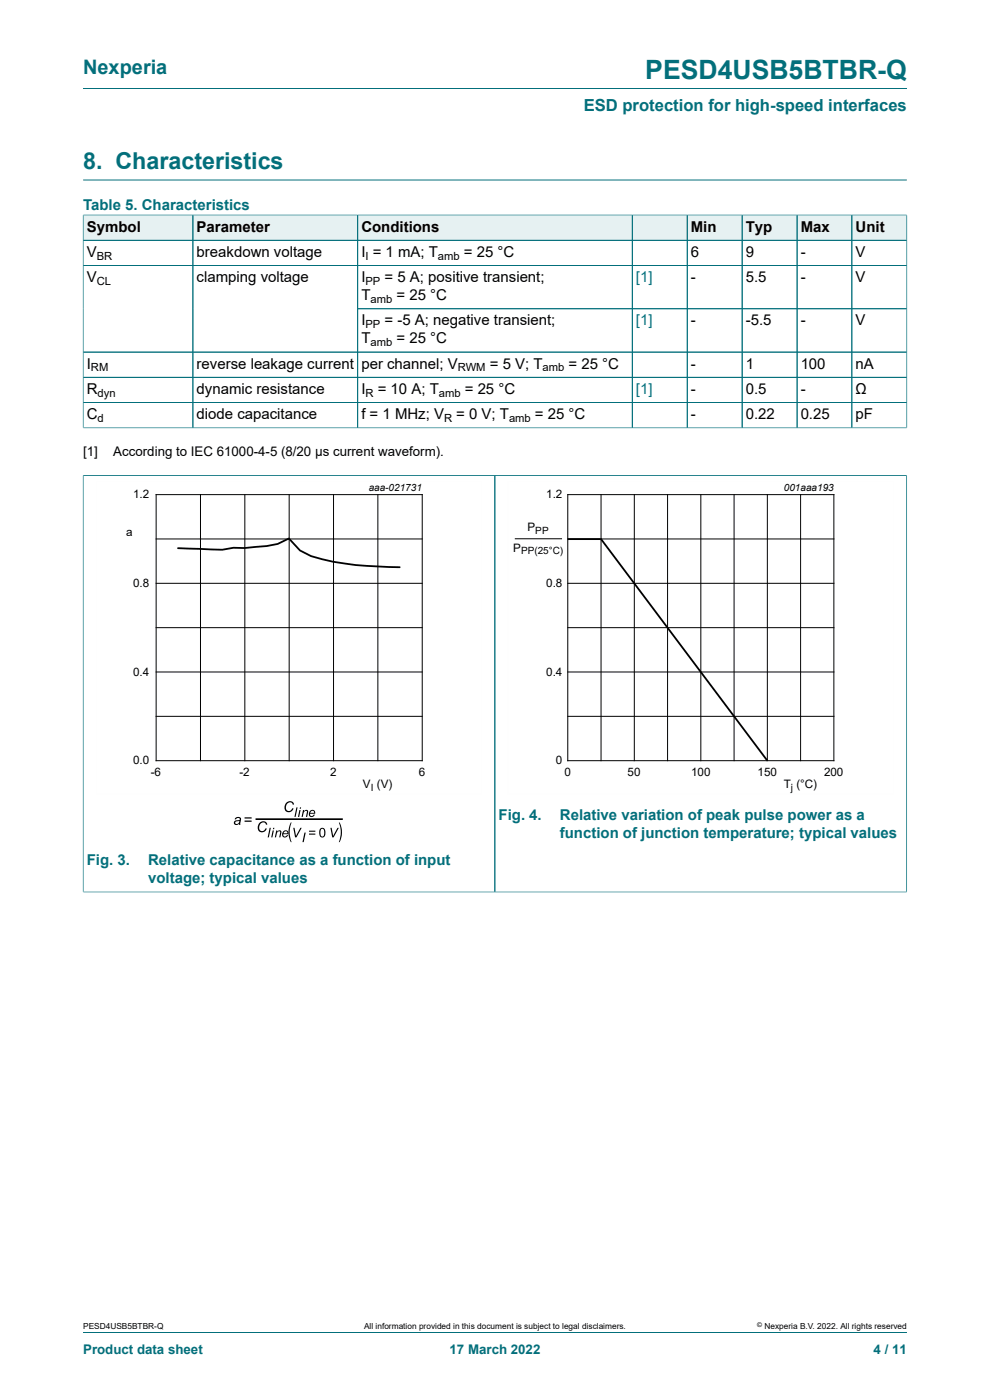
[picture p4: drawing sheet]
<svg xmlns="http://www.w3.org/2000/svg" width="210mm" height="297mm" viewBox="0 0 210 297" stroke-linecap="round" stroke-linejoin="round" font-family="sans-serif">
<path d="M17.6 18.8h174.8M17.6 38.2h174.8" fill="none" stroke="#036f7b" stroke-width=".21"/>
<path d="M17.7 45.7h23.2v5.2h-23.2z" fill="#e6f1f2"/>
<path d="M17.6 45.5v5.5h23.3v-5.4h-23.3" fill="none" stroke="#036f7b" stroke-width=".21"/>
<path d="M41 45.7h34.8v5.2h-34.8z" fill="#e6f1f2"/>
<path d="M40.9 45.6h35v5.4h-35z" fill="none" stroke="#036f7b" stroke-width=".21"/>
<path d="M75.9 45.7h58.1v5.2h-58.1z" fill="#e6f1f2"/>
<path d="M75.9 45.6h58.2v5.4h-58.2z" fill="none" stroke="#036f7b" stroke-width=".21"/>
<path d="M134.2 45.7h11.5v5.2h-11.5z" fill="#e6f1f2"/>
<path d="M134.1 45.6h11.7v5.4h-11.7z" fill="none" stroke="#036f7b" stroke-width=".21"/>
<path d="M145.8 45.7h11.5v5.2h-11.5z" fill="#e6f1f2"/>
<path d="M145.8 45.6h11.6v5.4h-11.6z" fill="none" stroke="#036f7b" stroke-width=".21"/>
<path d="M157.5 45.7h11.5v5.2h-11.5z" fill="#e6f1f2"/>
<path d="M157.4 45.6h11.7v5.4h-11.7z" fill="none" stroke="#036f7b" stroke-width=".21"/>
<path d="M169.1 45.7h11.5v5.2h-11.5z" fill="#e6f1f2"/>
<path d="M169.1 45.6h11.6v5.4h-11.6z" fill="none" stroke="#036f7b" stroke-width=".21"/>
<path d="M180.8 45.7h11.5v5.2h-11.5z" fill="#e6f1f2"/>
<g fill="none" stroke="#036f7b" stroke-width=".21">
<path d="M17.6 56.3h174.8M17.6 51h174.8M17.6 45.7v45.1M17.7 45.6h174.7M40.9 45.7v45.1M75.9 45.7v45.1M134.1 45.7v45.1M145.8 45.7v45.1M157.4 45.7v45.1M169.1 45.7v45.1M180.7 45.6v45.2M192.4 45.5v45.3"/>
<path d="M17.6 74.7h174.8M75.9 65.5h116.5M17.6 90.8h174.8M17.6 80h174.8M17.6 85.4h174.8M17.6 100.9h174.8M17.6 100.8v88.5M105 100.9v88.3M192.3 100.8v88.5M17.6 189.2h174.8M17.6 282.6h174.8"/>
</g>
<g fill="none" stroke="#000" stroke-width=".21">
<path d="M33.1 104.9h56.5v56.5h-56.5zM33.1 114.3h56.5M42.5 104.9v56.5M51.9 104.9v56.5M61.3 104.9v56.5M70.7 104.9v56.5M80.2 104.9v56.5M109.2 114.3h10M120.4 104.9h56.5v56.5h-56.5zM120.4 114.3h56.5M127.5 104.9v56.5M134.6 104.9v56.5"/>
<path d="M141.6 104.9v56.5M148.7 104.9v56.5M155.7 104.9v56.5M162.8 104.9v56.5M169.8 104.9v56.5M33.1 123.7h56.5M33.1 133.2h56.5M120.4 123.7h56.5M120.4 133.2h56.5M33.1 142.6h56.5M33.1 152h56.5M120.4 142.6h56.5"/>
<path d="M120.4 152h56.5"/>
</g>
<path d="M102.3 102.1h-81.9v66.3h81.9M107.7 102.1h81.9v66.3h-81.9z" fill="none" stroke="#fefefe" stroke-width=".21"/>
<path d="M37.8 116.3l9.4 .3 2.3-.4a49.5 49.5 0 0 0 9.4-.8l2.4-1.2 2.3 2.6 2.4 1.2a60.3 60.3 0 0 0 16.4 2.3h2.4M120.4 114.4h7.1l35.3 47" fill="none" stroke="#000" stroke-width=".38"/>
<g fill="#000">
<path d="M55 174.6a.93 .93 0 0 1 1-.4 .93 .93 0 0 1 .7 .7l-.3 .1a.69 .69 0 0 0-.7-.5 .69 .69 0 0 0-.6 .6 .73 .73 0 0 0-.1 .9 .73 .73 0 0 0 1 .2l.3-.5 .3 .1a1.01 1.01 0 0 1-1.4 .7 1.01 1.01 0 0 1-.4-1.5zM57.2 175.6h.2l-.4 2h-.2zM58.6 176.2h.2v.2a.47 .47 0 0 1 .6-.3 .47 .47 0 0 1 .3 .7l-.2 .8h-.3l.2-1.2a.49 .49 0 0 0-.5 .1 .49 .49 0 0 0-.2 .5l-.2 .6h-.2zM61.7 174.5h.2l-.4 1a5.5 5.5 0 0 0 .4 3.2h-.2l-.4-1a4.6 4.6 0 0 1 .4-3.2zM60.7 170.3a.93 .93 0 0 1 1-.3 .93 .93 0 0 1 .7 .7h-.3a.69 .69 0 0 0-.7-.5 .69 .69 0 0 0-.7 .6 .73 .73 0 0 0 0 1 .73 .73 0 0 0 1 .1l.3-.4h.3a1.01 1.01 0 0 1-1.4 .8 1.01 1.01 0 0 1-.5-1.5zM62.9 171.3h.2l-.4 2h-.2zM62.2 175.6h.3l.3 1.8 .9-1.8h.3l-1.1 2h-.3zM64.3 171.8h.2v.3a.47 .47 0 0 1 .6-.3 .47 .47 0 0 1 .2 .6l-.2 .9h-.2l.2-1.2a.49 .49 0 0 0-.5 0 .49 .49 0 0 0-.2 .5l-.2 .7h-.2zM64.6 176.6h.2l-.4 2.1h-.2zM70.1 175.6h.2l.4 1.8 .9-1.8h.3l-1.1 2h-.3zM71.9 174.5h.1a4.7 4.7 0 0 1 0 4.2h-.1a5.5 5.5 0 0 0 0-4.2z"/>
<path d="M49.9 173.5a.66 .66 0 0 1 .8-.2 .66 .66 0 0 1 .4 .7l-.1 1h-.3v-.2a.55 .55 0 0 1-.9 .2 .55 .55 0 0 1 .2-.9l.8-.1a.39 .39 0 0 0-.3-.5 .39 .39 0 0 0-.4 .3h-.3zM49.9 174.4a.38 .38 0 0 0 .3 .5 .38 .38 0 0 0 .5-.4l.1-.3z"/>
<path d="M51.9 173.4h1.5v.3h-1.5zM51.9 174.1h1.5v.2h-1.5z"/>
<path d="M58 175.6h.2l-.1 .3h-.2zM57.8 176.2h.3l-.3 1.4h-.3z"/>
<path d="M60.1 176.3a.62 .62 0 0 1 .8-.1 .62 .62 0 0 1 .3 .8h-1.1a.39 .39 0 0 0 .3 .5 .39 .39 0 0 0 .5-.4l.2 .1a.68 .68 0 0 1-1 .4 .68 .68 0 0 1-.1-1.1zM60.3 176.5l-.2 .3h.9a.37 .37 0 0 0-.2-.4 .37 .37 0 0 0-.5 .1z"/>
<path d="M63.6 171.3h.3l-.1 .3h-.2zM63.5 171.8h.3l-.3 1.5h-.3z"/>
<path d="M65.8 172a.62 .62 0 0 1 .8-.1 .62 .62 0 0 1 .2 .7h-1a.39 .39 0 0 0 .3 .5 .39 .39 0 0 0 .4-.3h.3a.68 .68 0 0 1-1.1 .4 .68 .68 0 0 1 0-1.1zM66 172.1l-.2 .3h.8a.37 .37 0 0 0-.2-.4 .37 .37 0 0 0-.4 .1z"/>
<path d="M65.6 176.2h1.3v.3h-1.3zM65.6 176.8h1.3v.3h-1.3z"/>
<path d="M68 175.7a.8 .8 0 0 1 .9 .2 .8 .8 0 0 1 .1 1 .7 .7 0 0 1-.8 .8 .7 .7 0 0 1-.5-1.1l.1-.5zM68.1 176a1.13 1.13 0 0 0 .3 1.5 1.05 1.05 0 0 0 0-1.7z"/>
</g>
<path d="M54.4 173.8h18.1" fill="none" stroke="#000" stroke-width=".35"/>
<text font-size="5.6" fill="#036f7b" x="136.9" y="16.8">PESD4USB5BTBR-Q</text>
<text font-size="4.9" fill="#036f7b" x="17.6" y="35.9">8. Characteristics</text>
<text font-size="4.2" fill="#036f7b" x="17.6" y="15.6">Nexperia</text>
<text font-size="3.5" fill="#036f7b" x="123.8" y="23.7">ESD protection for high-speed interfaces</text>
<g font-size="3.2" fill="#036f7b">
<text x="17.6" y="44.5">Table 5. Characteristics</text>
<text x="105.8" y="174">Fig. 4.</text>
<text x="118.8" y="174">Relative variation of peak pulse power as a</text>
<text x="118.8" y="177.8">function of junction temperature; typical values</text>
<text x="18.4" y="183.6">Fig. 3.</text>
<text x="31.4" y="183.6">Relative capacitance as a function of input</text>
<text x="31.4" y="187.4">voltage; typical values</text>
</g>
<g font-size="3.2">
<text x="18.4" y="49.1">Symbol</text>
<text x="41.7" y="49.1">Parameter</text>
<text x="76.7" y="49.1">Conditions</text>
<text x="146.5" y="49.1">Min</text>
<text x="158.2" y="49.1">Typ</text>
<text x="169.8" y="49.1">Max</text>
<text x="181.5" y="49.1">Unit</text>
<text x="18.4" y="54.5">V</text>
<text x="18.4" y="59.8">V</text>
<text x="41.7" y="54.5">breakdown voltage</text>
<text x="41.7" y="59.8">clamping voltage</text>
<text x="76.7" y="54.5">I = 1 mA; T</text>
<text x="76.7" y="59.8">I</text>
<text x="81.6" y="59.8">= 5 A; positive transient;</text>
<text x="98.4" y="54.5">= 25 °C</text>
<text x="146.5" y="54.5">6</text>
<text x="146.5" y="59.8">-</text>
<text x="158.2" y="54.5">9</text>
<text x="158.2" y="59.8">5.5</text>
<text x="169.8" y="54.5">-</text>
<text x="169.8" y="59.8">-</text>
<text x="181.5" y="54.5">V</text>
<text x="181.5" y="59.8">V</text>
<text x="76.7" y="63.7">T</text>
<text x="84.1" y="63.7">= 25 °C</text>
<text x="76.7" y="69">I</text>
<text x="81.6" y="69">= -5 A; negative transient;</text>
<text x="146.5" y="69">-</text>
<text x="158.2" y="69">-5.5</text>
<text x="169.8" y="69">-</text>
<text x="181.5" y="69">V</text>
<text x="76.7" y="72.8">T</text>
<text x="84.1" y="72.8">= 25 °C</text>
<text x="18.4" y="78.2">I</text>
<text x="18.4" y="83.5">R</text>
<text x="41.7" y="78.2">reverse leakage current</text>
<text x="41.7" y="83.5">dynamic resistance</text>
<text x="76.7" y="78.2">per channel; V</text>
<text x="76.7" y="83.5">I</text>
<text x="80.1" y="83.5">= 10 A; T</text>
<text x="98.6" y="83.5">= 25 °C</text>
<text x="103.9" y="78.2">= 5 V; T</text>
<text x="120.6" y="78.2">= 25 °C</text>
<text x="146.5" y="78.2">-</text>
<text x="146.5" y="83.5">-</text>
<text x="158.2" y="78.2">1</text>
<text x="158.2" y="83.5">0.5</text>
<text x="169.8" y="78.2">100</text>
<text x="169.8" y="83.5">-</text>
<text x="181.5" y="78.2">nA</text>
<text x="181.5" y="83.5">Ω</text>
<text x="18.4" y="88.9">C</text>
<text x="41.7" y="88.9">diode capacitance</text>
<text x="76.7" y="88.9">f = 1 MHz; V</text>
<text x="96.8" y="88.9">= 0 V; T</text>
<text x="113.5" y="88.9">= 25 °C</text>
<text x="146.5" y="88.9">-</text>
<text x="158.2" y="88.9">0.22</text>
<text x="169.8" y="88.9">0.25</text>
<text x="181.5" y="88.9">pF</text>
</g>
<g font-size="3.2" fill="#00f">
<text x="134.9" y="59.8">[1]</text>
<text x="134.9" y="69">[1]</text>
<text x="134.9" y="83.5">[1]</text>
</g>
<g font-size="2.8">
<text x="17.6" y="96.7">[1]</text>
<text x="24" y="96.7">According to IEC 61000-4-5 (8/20 µs current waveform).</text>
</g>
<g font-size="2.8" fill="#036f7b">
<text x="17.6" y="287.2">Product data sheet</text>
<text x="95.4" y="287.2">17 March 2022</text>
<text x="185.3" y="287.2">4 / 11</text>
</g>
<g font-size="2.5">
<text x="28.2" y="105.7">1.2</text>
<text x="115.9" y="105.7">1.2</text>
<text x="26.8" y="113.7">a</text>
<text x="111.9" y="112.7">P</text>
<text x="108.9" y="117">P</text>
<text x="28.2" y="124.6">0.8</text>
<text x="115.9" y="124.6">0.8</text>
<text x="28.2" y="143.4">0.4</text>
<text x="115.9" y="143.4">0.4</text>
<text x="28.2" y="162.2">0.0</text>
<text x="32" y="164.7">-6</text>
<text x="50.8" y="164.7">-2</text>
<text x="70" y="164.7">2</text>
<text x="77" y="167.3">V (V)</text>
<text x="88.9" y="164.7">6</text>
<text x="117.9" y="162.2">0</text>
<text x="119.7" y="164.7">0</text>
<text x="133.1" y="164.7">50</text>
<text x="146.6" y="164.7">100</text>
<text x="160.7" y="164.7">150</text>
<text x="166.3" y="167.3">T (°C)</text>
<text x="174.8" y="164.7">200</text>
</g>
<g font-size="2.4">
<text x="20.5" y="55.1">BR</text>
<text x="77.5" y="55.1">I</text>
<text x="92.9" y="55.1">amb</text>
<text x="20.5" y="60.5">CL</text>
<text x="77.5" y="60.5">PP</text>
<text x="78.6" y="64.3">amb</text>
<text x="77.5" y="69.6">PP</text>
<text x="78.6" y="73.4">amb</text>
<text x="19.3" y="78.8">RM</text>
<text x="97.1" y="78.8">RWM</text>
<text x="115.1" y="78.8">amb</text>
<text x="20.7" y="84.2">dyn</text>
<text x="20.7" y="89.5">d</text>
<text x="77.5" y="84.2">R</text>
<text x="93.1" y="84.2">amb</text>
<text x="94.2" y="89.5">R</text>
<text x="108" y="89.5">amb</text>
</g>
<g font-size="2.1">
<text x="78.2" y="104.1">aaa-021731</text>
<text x="166.3" y="104.1">001aaa193</text>
<text x="113.5" y="113.2">PP</text>
<text x="110.5" y="117.5">PP(25°C)</text>
<text x="78.6" y="167.8">I</text>
<text x="167.7" y="167.8">j</text>
</g>
<g font-size="1.8">
<text x="17.6" y="282">PESD4USB5BTBR-Q</text>
<text x="77.2" y="282">All information provided in this document is subject to legal disclaimers.</text>
<text x="162.2" y="282">Nexperia B.V. 2022. All rights reserved</text>
</g>
<text font-size="1.4" x="160.6" y="281.6">©</text>
</svg>
